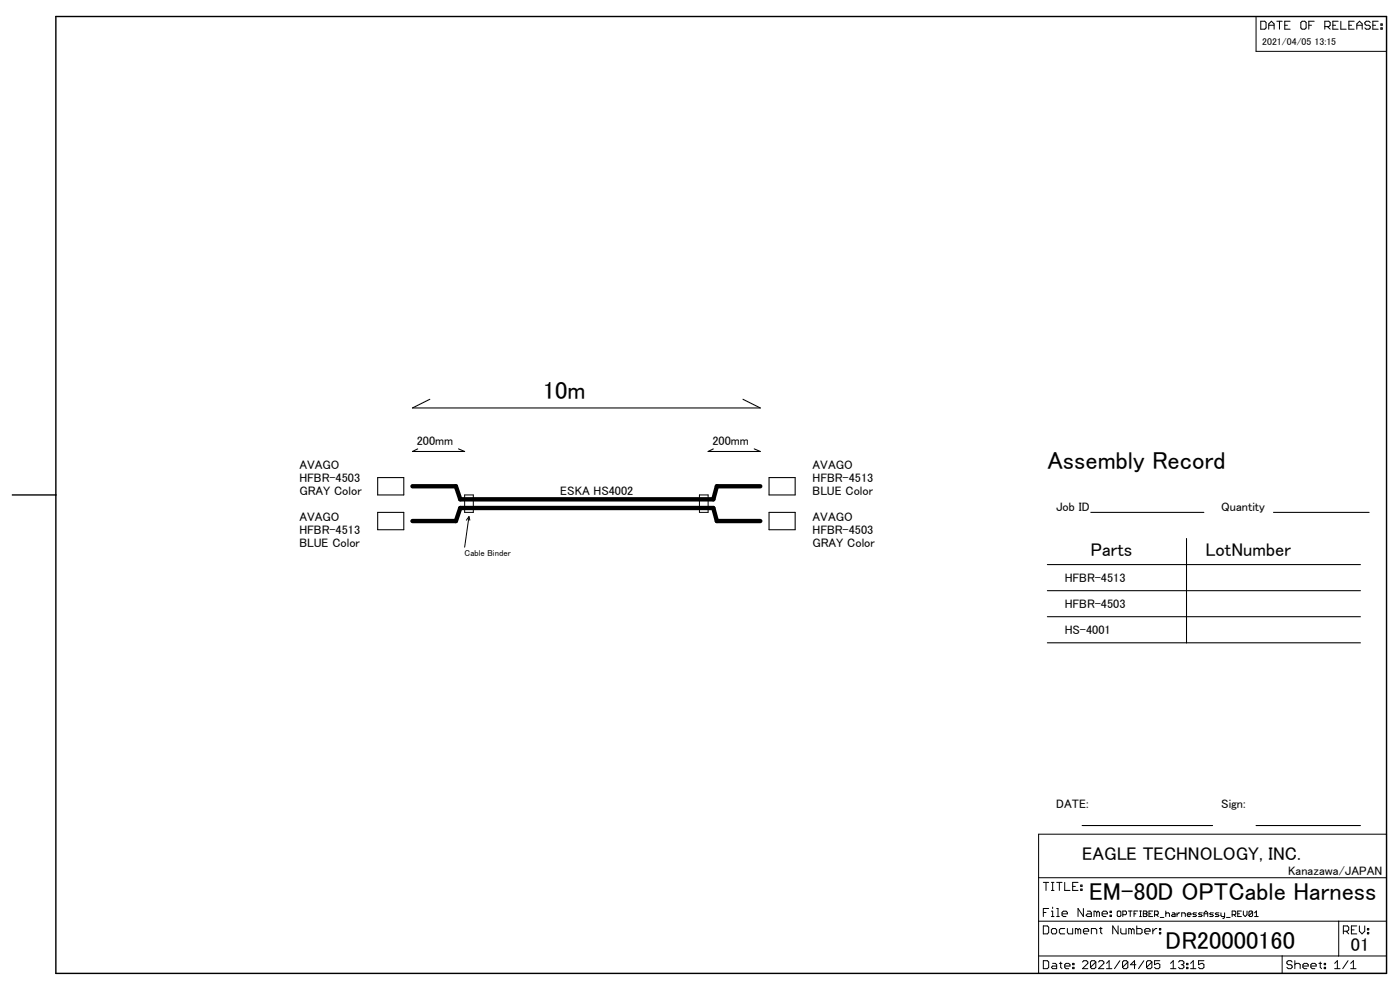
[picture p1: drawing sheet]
<svg xmlns="http://www.w3.org/2000/svg" width="420mm" height="297mm" viewBox="0 0 420 297" stroke-linecap="round" stroke-linejoin="round" font-family="sans-serif">
<g fill="none" stroke="#000" stroke-width=".32">
<path d="M129 119.8l-5.2 2.6h104.4l-5.2-2.6M125.3 134.7l-1.5 .8h15.6l-1.8-.8M214.1 134.7l-1.6 .8h15.7l-1.8-.8M113.3 153.7h7.9v5.2h-7.9zM113.3 143.3h7.9v5.2h-7.9zM230.8 153.7h7.8v5.2h-7.8zM230.8 143.3h7.8v5.2h-7.8zM327.4 153.7h33.9M382.2 153.7h28.7M314.3 169.4h94M314.3 177.2h94M356.1 161.6v31.3"/>
<path d="M314.3 185h94M314.3 192.9h94M324.8 247.7h39.1M377 247.7h31.3"/>
</g>
<g fill="none" stroke="#000" stroke-width=".3">
<path d="M377 5h39.1v10.4h-39.1zM378.4 6.4h1.2l.4 .4v1.6l-.4 .4h-1.2zM380.8 8.8v-1.6l.8-.8 .8 .8v1.6M380.8 7.6h1.6M383.2 6.4h1.6M384 6.4v2.4M385.6 7.6h.8M387.2 6.4h-1.6v2.4h1.6M390.8 6.4h.8l.4 .4v1.6l-.4 .4h-.8l-.4-.4v-1.6zM392.8 7.6h.8M394.4 6.4h-1.6v2.4M397.6 8h1.2l.4-.4v-.8l-.4-.4h-1.2v2.4"/>
<path d="M398.4 8l.8 .8M400 7.6h.8M401.6 6.4h-1.6v2.4h1.6M402.4 6.4v2.4h1.6M404.8 7.6h.8M406.4 6.4h-1.6v2.4h1.6M407.2 7.6h1.6M407.2 8.8v-1.6l.8-.8 .8 .8v1.6M411.2 6.8l-.4-.4h-.8l-.4 .4v.4l.4 .4h.8l.4 .4v.4l-.4 .4h-.8l-.4-.4M412 7.6h.8M413.6 6.4h-1.6v2.4h1.6M414.4 8.4h.4v.4h-.4z"/>
<path d="M414.4 7.2h.4v.4h-.4zM139.4 148.5h2.6v5.2h-2.6zM140.7 155l-1.3 9.2M140.7 155l.3 1.1M140.7 155l-.7 1.1M209.9 148.5h2.6v5.2h-2.6zM311.7 250.3h104.4v41.8h-104.4zM311.7 276.4h104.4M311.7 263.4h104.4M313.1 277.8h1.2l.4 .4v1.6l-.4 .4h-1.2zM313.1 264.8h1.6M313.1 273.8h.8"/>
<path d="M313.9 264.8v2.4M314.7 272.6h-1.6v2.4M315.5 264.8h.8M315.5 267.2h.8M315.5 273.4h.4v1.6M315.5 275h.8M315.9 278.6h.8l.4 .4v.8l-.4 .4h-.8l-.4-.4v-.8zM315.9 264.8v2.4M315.9 272.2v.4M317.1 264.8h1.6M317.1 275h.8M317.1 272.6h.4v2.4"/>
<path d="M317.9 264.8v2.4M318.7 274.2h1.6v-.4l-.4-.4h-.8l-.4 .4v.8l.4 .4h.8M319.5 264.8v2.4h1.6M319.5 278.6h-1.2l-.4 .4v.8l.4 .4h1.2M320.3 278.6v1.2l.4 .4h1.2v-1.6M321.9 266h.8M323.5 264.8h-1.6v2.4h1.6M323.5 279l-.4-.4h-.4v1.6M323.5 279l.4-.4 .4 .4v1.2M323.5 279v1.2M324.3 266.8h.4v.4h-.4zM324.3 265.6h.4v.4h-.4z"/>
<path d="M325.1 279.4h1.6v-.4l-.4-.4h-.8l-.4 .4v.8l.4 .4h.8M325.1 272.6v2.4l-1.6-2.4v2.4M326.3 273.4h.8l.4 .4v1.2h-1.2l-.4-.4 .4-.4h1.2M329.1 273.8v1.2M329.1 273.8l-.4-.4h-.4v1.6M329.1 273.8l.4-.4 .4 .4v1.2M329.9 278.6h.9M330.3 278.2v1.6l.5 .4M330.8 274.2h1.5v-.4l-.4-.4h-.7l-.4 .4v.8l.4 .4h.7M333.1 274.6h.4v.4h-.4zM333.1 273.4h.4v.4h-.4zM335.6 277.8v2.4l-1.7-2.4v2.4"/>
<path d="M335.6 273.3h.5l.3 .3v1.1l-.3 .3h-.5l-.3-.3v-1.1zM336.4 278.6v1.2l.3 .4h1.2v-1.6M337 274.4h.8l.3-.2v-.6l-.3-.3h-.8v1.7M338.6 273.3h1.1M339.2 273.3v1.7M339.6 279l-.4-.4h-.4v1.6M339.6 279v1.2M339.6 279l.4-.4 .4 .4v1.2M340.3 274.2h.6M341.2 277.8v2.4h1.1l.5-.4v-.8l-.5-.4h-1.1M341.4 273.3h-1.1v1.7M342 273.3h.6"/>
<path d="M342 275h.6M342.3 273.3v1.7M343.1 273.3h.9l.2 .3-.2 .6 .2 .5-.2 .3h-.9zM343.1 274.2h.9M343.6 279.4h1.6v-.4l-.4-.4h-.8l-.4 .4v.8l.4 .4h.8M344.8 274.2h.6M345.9 273.3h-1.1v1.7h1.1M346 278.6v1.6M346.5 274.4h.8l.3-.2v-.6l-.3-.3h-.8v1.7M347 274.4l.6 .6M347.2 278.6h-.4l-.8 .8M348 279.8h.4v.4h-.4z"/>
<path d="M348 278.6h.4v.4h-.4zM348.2 275.3h1.1M349.9 273.3v1.7M349.9 274.2l.2-.3h.6l.3 .3v.8M351.8 273.9h.6l.3 .3v.8h-.9l-.2-.3 .2-.3h.9M353.2 273.9v1.1M354.1 273.9h-.3l-.6 .5M354.6 275v-1.1h.9l.2 .3v.8M356.3 274.4h1.1l-.3-.5h-.5l-.3 .3v.5l.3 .3h.5M359.1 273.9h-.8l-.3 .3 .3 .2h.5l.3 .3-.3 .3h-.8M360.8 273.9h-.8l-.3 .3 .3 .2h.5l.3 .3-.3 .3h-.8M361.4 275v-1.1l.5-.6 .6 .6v1.1"/>
<path d="M361.4 274.2h1.1M364.2 273.9h-.9l-.2 .3 1.1 .5-.3 .3h-.8M365.8 273.9h-.8l-.3 .3 1.1 .5-.3 .3h-.8M366.4 273.9v.8l.3 .3h.8M367.5 273.9v1.4l-.5 .2M368.1 275.3h1.1M369.8 274.4h.8l.3-.2v-.6l-.3-.3h-.8v1.7M370.3 274.4l.6 .6M371.5 274.2h.5M372.6 273.3h-1.1v1.7h1.1M373.1 273.3v1.1l.6 .6 .5-.6v-1.1M375.9 273.6l-.3-.3h-.5l-.3 .3v1.1"/>
<path d="M375.9 273.6v1.1l-.3 .3h-.5l-.3-.3M375.9 273.6l-1.1 1.1M376.5 275h1.1M376.5 273.9l.6-.6v1.7M401.8 276.4v10.4M403.2 279.4h1.2l.4-.4v-.8l-.4-.4h-1.2v2.4M404 279.4l.8 .8M405.6 279h.8M407.2 277.8h-1.6v2.4h1.6M408 277.8v1.6l.8 .8 .8-.8v-1.6M410.4 279.8h.4v.4h-.4zM410.4 278.6h.4v.4h-.4z"/>
<path d="M311.7 286.8h104.4M313.1 288.2h1.2l.4 .4v1.6l-.4 .4h-1.2zM315.9 289.1h.8l.4 .4v1.1h-1.2l-.4-.4 .4-.3h1.2M317.9 289.1h.8M318.3 288.6v1.6l.4 .4M319.5 289.9h1.6v-.4l-.4-.4h-.8l-.4 .4v.7l.4 .4h.8M321.9 290.2h.4v.4h-.4zM321.9 289.1h.4v.4h-.4zM324.9 288.6l.4-.4h.8l.4 .4v.5l-1.6 1.5h1.6M327.5 280.2v-1.6h1.2l.4 .4v1.2M328.9 288.6v1.6l-.4 .4h-.8l-.4-.4M328.9 288.6l-.4-.4h-.8l-.4 .4v1.6"/>
<path d="M328.9 288.6l-1.6 1.6M329.7 288.6l.4-.4h.8l.4 .4v.5l-1.6 1.5h1.6M332.1 290.6h1.6M332.1 289.1l.8-.9v2.4M336.1 288.2l-1.6 2.4M338.5 288.6v1.6l-.4 .4h-.8l-.4-.4M338.5 288.6l-.4-.4h-.8l-.4 .4v1.6M338.5 288.6l-1.6 1.6M340.9 289.5h-1.6l1.2-1.3v2.4M343.3 288.2l-1.6 2.4M345.7 288.6v1.6l-.4 .4h-.8l-.4-.4M345.7 288.6l-.4-.4h-.8l-.4 .4v1.6"/>
<path d="M345.7 288.6l-1.6 1.6M348.1 288.2h-1.6v1.3l.8-.4h.4l.4 .4v.7l-.4 .4h-.8l-.4-.4M351.3 290.6h1.6M351.3 289.1l.8-.9v2.4M353.7 288.6l.4-.4h.8l.4 .4v.5l-.4 .4M354.5 289.5h.4M354.9 289.5l.4 .4v.3l-.4 .4h-.8l-.4-.4M356.1 290.2h.4v.4h-.4zM356.1 289.1h.4v.4h-.4zM357.3 290.6h1.6M357.3 289.1l.8-.9v2.4M361.3 288.2h-1.6v1.3l.8-.4h.4l.4 .4v.7l-.4 .4h-.8l-.4-.4"/>
<path d="M384.8 286.8v5.3M387.8 288.6l-.4-.4h-.8l-.4 .4v.5l.4 .4h.8l.4 .4v.3l-.4 .4h-.8l-.4-.4M388.6 289.5l.4-.4h.8l.4 .4v1.1M388.6 288.2v2.4M391 289.9h1.6v-.4l-.4-.4h-.8l-.4 .4v.7l.4 .4h.8M393.4 289.9h1.6v-.4l-.4-.4h-.8l-.4 .4v.7l.4 .4h.8M395.8 289.1h.8M396.2 288.6v1.6l.4 .4M397.4 290.2h.4v.4h-.4zM397.4 289.1h.4v.4h-.4zM400.6 290.6h1.6M400.6 289.1l.8-.9v2.4"/>
<path d="M404.6 288.2l-1.6 2.4M405.4 290.6h1.6M405.4 289.1l.8-.9v2.4"/>
</g>
<path d="M16.8 5h399.3v287.1h-399.3zM3.7 148.5h13.1" fill="none" stroke="#000" stroke-width=".42"/>
<path d="M123.8 156.3h13l1.3-3.9h76l1 3.9h13.1M123.8 145.9h13l1.3 3.9h76l1-3.9h13.1" fill="none" stroke="#000" stroke-width="1.3"/>
<g font-size="7.4">
<text x="162.9" y="119.8">10m</text>
<text x="314.3" y="140.7">Assembly Record</text>
<text x="326.8" y="270.1">EM-80D OPTCable Harness</text>
<text x="349.8" y="284.7">DR20000160</text>
</g>
<g font-size="5.5">
<text x="327.4" y="166.8">Parts</text>
<text x="361.8" y="166.8">LotNumber</text>
<text x="324.8" y="258.1">EAGLE TECHNOLOGY, INC.</text>
<text x="405.4" y="285.3">01</text>
</g>
<g font-size="3.7">
<text x="125.1" y="133.4">200mm</text>
<text x="213.8" y="133.4">200mm</text>
<text x="89.8" y="140.7">AVAGO</text>
<text x="243.8" y="140.7">AVAGO</text>
<text x="89.8" y="144.6">HFBR-4503</text>
<text x="89.8" y="148.5">GRAY Color</text>
<text x="168.2" y="148.5">ESKA HS4002</text>
<text x="243.8" y="144.6">HFBR-4513</text>
<text x="243.8" y="148.5">BLUE Color</text>
<text x="316.9" y="153.5">Job ID</text>
<text x="366.5" y="153.5">Quantity</text>
<text x="89.8" y="156.3">AVAGO</text>
<text x="89.8" y="160.3">HFBR-4513</text>
<text x="243.8" y="156.3">AVAGO</text>
<text x="243.8" y="160.3">HFBR-4503</text>
<text x="89.8" y="164.2">BLUE Color</text>
<text x="243.8" y="164.2">GRAY Color</text>
<text x="319.5" y="174.6">HFBR-4513</text>
<text x="319.5" y="182.4">HFBR-4503</text>
<text x="319.5" y="190.3">HS-4001</text>
<text x="316.9" y="242.5">DATE:</text>
<text x="366.5" y="242.5">Sign:</text>
<text x="386.6" y="262.6">Kanazawa/JAPAN</text>
</g>
<g font-size="2.9">
<text x="378.8" y="13.6">2021/04/05</text>
<text x="394.5" y="13.6">13:15</text>
</g>
<text font-size="2.6" x="139.4" y="166.8">Cable Binder</text>
</svg>
